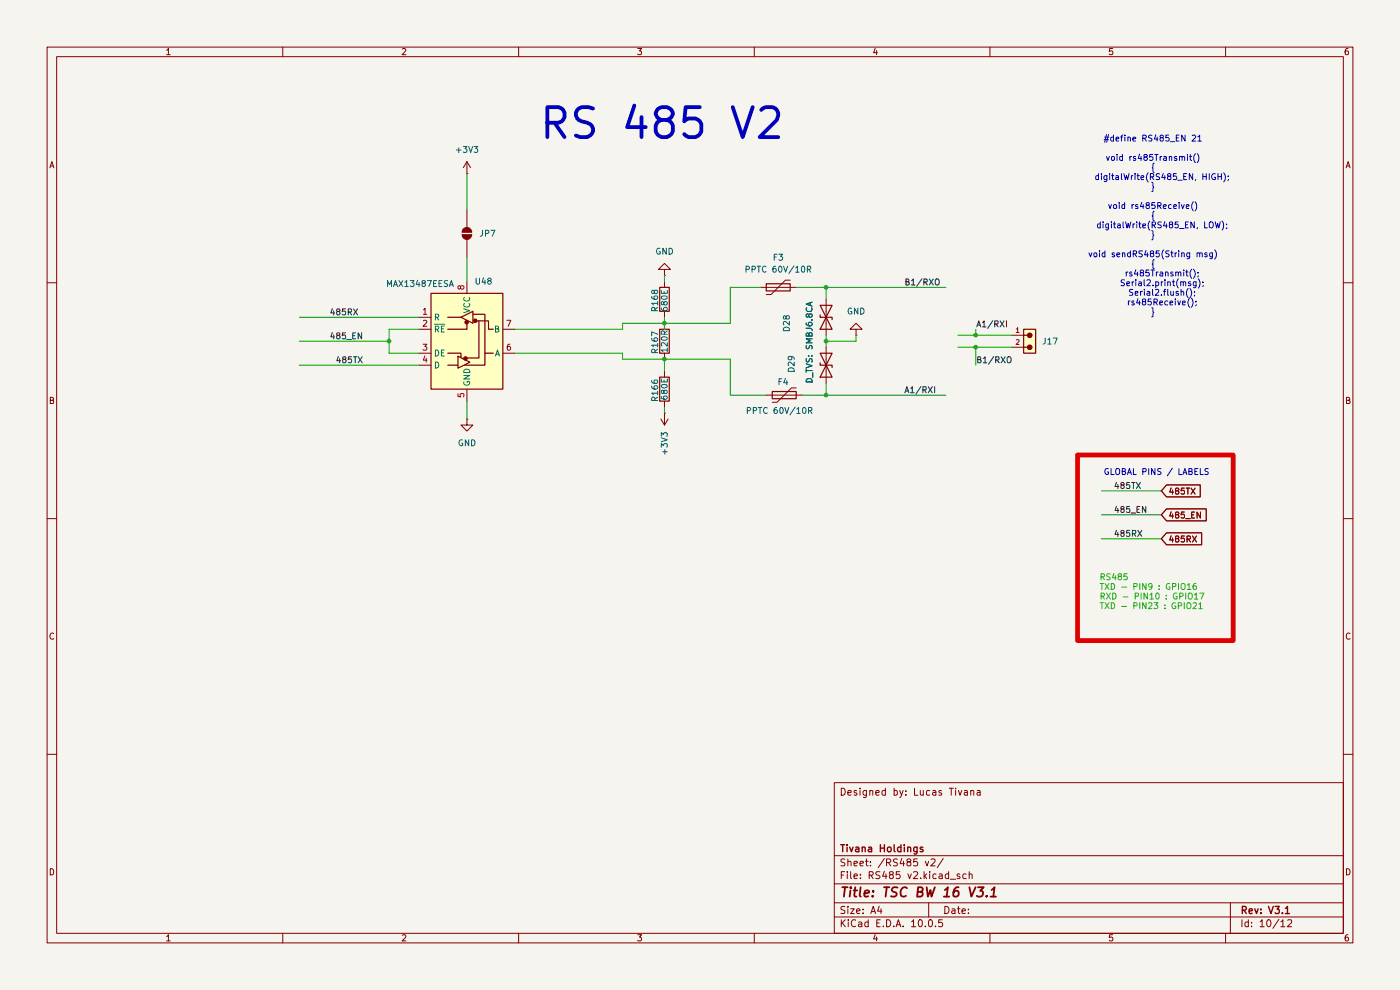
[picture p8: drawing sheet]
(kicad_sch
 (version 20260306)
 (generator "eeschema")
 (generator_version "10.0")
 (paper "A4")
 (title_block
  (title "TSC BW 16 V3.1")
  (rev "V3.1")
  (company "Tivana Holdings")
  (comment 4 "Designed by: Lucas Tivana"))
 (lib_symbols
  (symbol "Device:D_TVS"
   (pin_numbers (hide yes))
   (pin_names
    (offset 1.016) (hide yes)) (exclude_from_sim no) (in_bom yes) (on_board yes)
   (in_pos_files yes)
   (duplicate_pin_numbers_are_jumpers no)
   (property "Reference" "D" (at 0 2.54 0) (show_name no) (do_not_autoplace no) (effects (font (size 1.27 1.27))))
   (property "Value" "D_TVS" (at 0 -2.54 0) (show_name no) (do_not_autoplace no) (effects (font (size 1.27 1.27))))
   (property "Footprint" "" (at 0 0 0) (show_name no) (do_not_autoplace no) (hide yes) (effects (font (size 1.27 1.27))))
   (property "Datasheet" "" (at 0 0 0) (show_name no) (do_not_autoplace no) (hide yes) (effects (font (size 1.27 1.27))))
   (property "Description" "Bidirectional transient-voltage-suppression diode" (at 0 0 0) (show_name no) (do_not_autoplace no) (hide yes) (effects (font (size 1.27 1.27))))
   (symbol "D_TVS_0_1"
    (polyline (pts (xy -2.54 1.27) (xy -2.54 -1.27) (xy 2.54 1.27) (xy 2.54 -1.27) (xy -2.54 1.27)) (stroke (width 0.254) (type default)) (fill (type none)))
    (polyline (pts (xy 0.508 1.27) (xy 0 1.27) (xy 0 -1.27) (xy -0.508 -1.27)) (stroke (width 0.254) (type default)) (fill (type none)))
    (polyline (pts (xy 1.27 0) (xy -1.27 0)) (stroke (width 0) (type default)) (fill (type none))))
   (symbol "D_TVS_1_1"
    (pin passive line (at -3.81 0 0) (length 2.54) (name "A1" (effects (font (size 1.27 1.27)))) (number "1" (effects (font (size 1.27 1.27)))))
    (pin passive line (at 3.81 0 180) (length 2.54) (name "A2" (effects (font (size 1.27 1.27)))) (number "2" (effects (font (size 1.27 1.27))))))
   (embedded_fonts no))
  (symbol "Device:Polyfuse"
   (pin_numbers (hide yes))
   (pin_names
    (offset 0)) (exclude_from_sim no) (in_bom yes) (on_board yes)
   (in_pos_files yes)
   (duplicate_pin_numbers_are_jumpers no)
   (property "Reference" "F" (at -2.54 0 90) (show_name no) (do_not_autoplace no) (effects (font (size 1.27 1.27))))
   (property "Value" "Polyfuse" (at 2.54 0 90) (show_name no) (do_not_autoplace no) (effects (font (size 1.27 1.27))))
   (property "Footprint" "" (at 1.27 -5.08 0) (show_name no) (do_not_autoplace no) (hide yes) (effects (font (size 1.27 1.27)) (justify left)))
   (property "Datasheet" "" (at 0 0 0) (show_name no) (do_not_autoplace no) (hide yes) (effects (font (size 1.27 1.27))))
   (property "Description" "Resettable fuse, polymeric positive temperature coefficient" (at 0 0 0) (show_name no) (do_not_autoplace no) (hide yes) (effects (font (size 1.27 1.27))))
   (symbol "Polyfuse_0_1"
    (polyline (pts (xy -1.524 2.54) (xy -1.524 1.524) (xy 1.524 -1.524) (xy 1.524 -2.54)) (stroke (width 0) (type default)) (fill (type none)))
    (rectangle (start -0.762 2.54) (end 0.762 -2.54) (stroke (width 0.254) (type default)) (fill (type none)))
    (polyline (pts (xy 0 2.54) (xy 0 -2.54)) (stroke (width 0) (type default)) (fill (type none))))
   (symbol "Polyfuse_1_1"
    (pin passive line (at 0 3.81 270) (length 1.27) (name "" (effects (font (size 1.27 1.27)))) (number "1" (effects (font (size 1.27 1.27)))))
    (pin passive line (at 0 -3.81 90) (length 1.27) (name "" (effects (font (size 1.27 1.27)))) (number "2" (effects (font (size 1.27 1.27))))))
   (embedded_fonts no))
  (symbol "Device:R"
   (pin_numbers (hide yes))
   (pin_names
    (offset 0)) (exclude_from_sim no) (in_bom yes) (on_board yes)
   (in_pos_files yes)
   (duplicate_pin_numbers_are_jumpers no)
   (property "Reference" "R" (at 2.032 0 90) (show_name no) (do_not_autoplace no) (effects (font (size 1.27 1.27))))
   (property "Value" "R" (at 0 0 90) (show_name no) (do_not_autoplace no) (effects (font (size 1.27 1.27))))
   (property "Footprint" "" (at -1.778 0 90) (show_name no) (do_not_autoplace no) (hide yes) (effects (font (size 1.27 1.27))))
   (property "Datasheet" "" (at 0 0 0) (show_name no) (do_not_autoplace no) (hide yes) (effects (font (size 1.27 1.27))))
   (property "Description" "Resistor" (at 0 0 0) (show_name no) (do_not_autoplace no) (hide yes) (effects (font (size 1.27 1.27))))
   (symbol "R_0_1"
    (rectangle (start -1.016 -2.54) (end 1.016 2.54) (stroke (width 0.254) (type default)) (fill (type none))))
   (symbol "R_1_1"
    (pin passive line (at 0 3.81 270) (length 1.27) (name "" (effects (font (size 1.27 1.27)))) (number "1" (effects (font (size 1.27 1.27)))))
    (pin passive line (at 0 -3.81 90) (length 1.27) (name "" (effects (font (size 1.27 1.27)))) (number "2" (effects (font (size 1.27 1.27))))))
   (embedded_fonts no))
  (symbol "Interface_UART:SN65HVD11HD" (exclude_from_sim no) (in_bom yes) (on_board yes)
   (in_pos_files yes)
   (duplicate_pin_numbers_are_jumpers no)
   (property "Reference" "U" (at -7.62 12.7 0) (show_name no) (do_not_autoplace no) (effects (font (size 1.27 1.27))))
   (property "Value" "SN65HVD11HD" (at 2.54 12.7 0) (show_name no) (do_not_autoplace no) (effects (font (size 1.27 1.27)) (justify left)))
   (property "Footprint" "Package_SO:SOIC-8_3.9x4.9mm_P1.27mm" (at 0 22.86 0) (show_name no) (do_not_autoplace no) (hide yes) (effects (font (size 1.27 1.27))))
   (property "Datasheet" "http://www.ti.com/lit/ds/symlink/sn65hvd11-ht.pdf" (at 0 25.4 0) (show_name no) (do_not_autoplace no) (hide yes) (effects (font (size 1.27 1.27))))
   (property "Description" "3.3V, RS-485 Transceiver, SOIC-8" (at 0 0 0) (show_name no) (do_not_autoplace no) (hide yes) (effects (font (size 1.27 1.27))))
   (symbol "SN65HVD11HD_0_1"
    (rectangle (start -7.62 10.16) (end 7.62 -10.16) (stroke (width 0.254) (type default)) (fill (type background)))
    (polyline (pts (xy -4.064 5.08) (xy -1.27 5.08)) (stroke (width 0.254) (type default)) (fill (type none)))
    (polyline (pts (xy -4.064 -2.54) (xy -1.27 -2.54) (xy -1.27 -3.175)) (stroke (width 0.254) (type default)) (fill (type none)))
    (polyline (pts (xy -4.064 -5.08) (xy -1.905 -5.08)) (stroke (width 0.254) (type default)) (fill (type none)))
    (polyline (pts (xy -1.905 -3.175) (xy -1.905 -5.715) (xy 0.635 -4.445) (xy -1.905 -3.175)) (stroke (width 0.254) (type default)) (fill (type none)))
    (polyline (pts (xy -1.27 5.08) (xy 1.27 6.35) (xy 1.27 3.81) (xy -1.27 5.08)) (stroke (width 0.254) (type default)) (fill (type none)))
    (polyline (pts (xy -1.27 -3.2004) (xy -1.27 -3.4544)) (stroke (width 0.254) (type default)) (fill (type none)))
    (polyline (pts (xy -0.508 -5.08) (xy 3.81 -5.08) (xy 3.81 -2.54) (xy 5.588 -2.54)) (stroke (width 0.254) (type default)) (fill (type none)))
    (circle (center -0.3048 -3.683) (radius 0.3556) (stroke (width 0.254) (type default)) (fill (type outline)))
    (circle (center -0.0254 4.0386) (radius 0.3556) (stroke (width 0.254) (type default)) (fill (type outline)))
    (polyline (pts (xy 0 3.81) (xy 0 2.54) (xy -4.064 2.54)) (stroke (width 0.254) (type default)) (fill (type none)))
    (polyline (pts (xy 1.27 5.715) (xy 3.81 5.715) (xy 3.81 -2.54)) (stroke (width 0.254) (type default)) (fill (type none)))
    (rectangle (start 1.27 3.175) (end 1.27 3.175) (stroke (width 0) (type default)) (fill (type none)))
    (circle (center 1.778 4.318) (radius 0.3556) (stroke (width 0.254) (type default)) (fill (type outline)))
    (polyline (pts (xy 2.032 4.318) (xy 4.572 4.318) (xy 4.572 2.54) (xy 5.588 2.54)) (stroke (width 0.254) (type default)) (fill (type none)))
    (polyline (pts (xy 2.54 4.318) (xy 2.54 -3.556) (xy -0.254 -3.556)) (stroke (width 0.254) (type default)) (fill (type none))))
   (symbol "SN65HVD11HD_1_1"
    (pin output line (at -10.16 5.08 0) (length 2.54) (name "R" (effects (font (size 1.27 1.27)))) (number "1" (effects (font (size 1.27 1.27)))))
    (pin input line (at -10.16 2.54 0) (length 2.54) (name "~{RE}" (effects (font (size 1.27 1.27)))) (number "2" (effects (font (size 1.27 1.27)))))
    (pin input line (at -10.16 -2.54 0) (length 2.54) (name "DE" (effects (font (size 1.27 1.27)))) (number "3" (effects (font (size 1.27 1.27)))))
    (pin input line (at -10.16 -5.08 0) (length 2.54) (name "D" (effects (font (size 1.27 1.27)))) (number "4" (effects (font (size 1.27 1.27)))))
    (pin power_in line (at 0 -12.7 90) (length 2.54) (name "GND" (effects (font (size 1.27 1.27)))) (number "5" (effects (font (size 1.27 1.27)))))
    (pin bidirectional line (at 10.16 -2.54 180) (length 2.54) (name "A" (effects (font (size 1.27 1.27)))) (number "6" (effects (font (size 1.27 1.27)))))
    (pin bidirectional line (at 10.16 2.54 180) (length 2.54) (name "B" (effects (font (size 1.27 1.27)))) (number "7" (effects (font (size 1.27 1.27)))))
    (pin power_in line (at 0 12.7 270) (length 2.54) (name "VCC" (effects (font (size 1.27 1.27)))) (number "8" (effects (font (size 1.27 1.27))))))
   (embedded_fonts no))
  (symbol "Jumper:SolderJumper_2_Open"
   (pin_numbers (hide yes))
   (pin_names
    (offset 0) (hide yes)) (exclude_from_sim no) (in_bom no) (on_board yes)
   (in_pos_files yes)
   (duplicate_pin_numbers_are_jumpers no)
   (property "Reference" "JP" (at 0 2.032 0) (show_name no) (do_not_autoplace no) (effects (font (size 1.27 1.27))))
   (property "Value" "SolderJumper_2_Open" (at 0 -2.54 0) (show_name no) (do_not_autoplace no) (effects (font (size 1.27 1.27))))
   (property "Footprint" "" (at 0 0 0) (show_name no) (do_not_autoplace no) (hide yes) (effects (font (size 1.27 1.27))))
   (property "Datasheet" "" (at 0 -7.62 0) (show_name no) (do_not_autoplace no) (hide yes) (effects (font (size 1.27 1.27))))
   (property "Description" "Solder Jumper, 2-pole, open" (at 0 -5.08 0) (show_name no) (do_not_autoplace no) (hide yes) (effects (font (size 1.27 1.27))))
   (symbol "SolderJumper_2_Open_0_1"
    (polyline (pts (xy -0.254 1.016) (xy -0.254 -1.016)) (stroke (width 0.1524) (type default)) (fill (type none)))
    (arc (start -0.254 -1.016) (mid -1.2656 0) (end -0.254 1.016) (stroke (width 0.1524) (type default)) (fill (type outline)))
    (arc (start 0.254 1.016) (mid 1.2656 0) (end 0.254 -1.016) (stroke (width 0.1524) (type default)) (fill (type outline)))
    (polyline (pts (xy 0.254 1.016) (xy 0.254 -1.016)) (stroke (width 0.1524) (type default)) (fill (type none))))
   (symbol "SolderJumper_2_Open_1_1"
    (pin passive line (at -5.08 0 0) (length 3.81) (name "A" (effects (font (size 1.27 1.27)))) (number "1" (effects (font (size 1.27 1.27)))))
    (pin passive line (at 5.08 0 180) (length 3.81) (name "B" (effects (font (size 1.27 1.27)))) (number "2" (effects (font (size 1.27 1.27))))))
   (embedded_fonts no))
  (symbol "pluggable_terminal_connector_2:691312510002"
   (pin_names
    (offset 1.016)) (exclude_from_sim no) (in_bom yes) (on_board yes)
   (in_pos_files yes)
   (duplicate_pin_numbers_are_jumpers no)
   (property "Reference" "J" (at -4.99 -1.205 0) (show_name no) (do_not_autoplace no) (effects (font (size 1.27 1.27)) (justify right bottom)))
   (property "Value" "691312510002" (at -4.95 -3.01 0) (show_name no) (do_not_autoplace no) (effects (font (size 1.27 1.27)) (justify right bottom)))
   (property "Footprint" "691312510002:691312510002" (at 0 0 0) (show_name no) (do_not_autoplace no) (hide yes) (effects (font (size 1.27 1.27)) (justify bottom)))
   (property "Datasheet" "" (at 0 0 0) (show_name no) (do_not_autoplace no) (hide yes) (effects (font (size 1.27 1.27))))
   (property "Description" "" (at 0 0 0) (show_name no) (do_not_autoplace no) (hide yes) (effects (font (size 1.27 1.27))))
   (property "MF" "Würth Elektronik" (at 0 0 0) (show_name no) (do_not_autoplace no) (hide yes) (effects (font (size 1.27 1.27)) (justify bottom)))
   (property "Description_1" "312; 5.08mm Pitch Straight Pluggable Term Block, PCB Header, Through Hole, 2 Way | Wurth Electronics 691312510002" (at 0 0 0) (show_name no) (do_not_autoplace no) (hide yes) (effects (font (size 1.27 1.27)) (justify bottom)))
   (property "Package" "None" (at 0 0 0) (show_name no) (do_not_autoplace no) (hide yes) (effects (font (size 1.27 1.27)) (justify bottom)))
   (property "Price" "None" (at 0 0 0) (show_name no) (do_not_autoplace no) (hide yes) (effects (font (size 1.27 1.27)) (justify bottom)))
   (property "SnapEDA_Link" "https://www.snapeda.com/parts/691312510002/W%25C3%25BCrth+Elektronik+Midcom/view-part/?ref=snap" (at 0 0 0) (show_name no) (do_not_autoplace no) (hide yes) (effects (font (size 1.27 1.27)) (justify bottom)))
   (property "MP" "691312510002" (at 0 0 0) (show_name no) (do_not_autoplace no) (hide yes) (effects (font (size 1.27 1.27)) (justify bottom)))
   (property "Availability" "In Stock" (at 0 0 0) (show_name no) (do_not_autoplace no) (hide yes) (effects (font (size 1.27 1.27)) (justify bottom)))
   (property "Check_prices" "https://www.snapeda.com/parts/691312510002/W%25C3%25BCrth+Elektronik+Midcom/view-part/?ref=eda" (at 0 0 0) (show_name no) (do_not_autoplace no) (hide yes) (effects (font (size 1.27 1.27)) (justify bottom)))
   (symbol "691312510002_0_0"
    (rectangle (start -3.81 -2.54) (end 1.27 0) (stroke (width 0.254) (type default)) (fill (type background)))
    (circle (center -2.54 -1.27) (radius 0.254) (stroke (width 0.635) (type default)) (fill (type none)))
    (polyline (pts (xy -2.54 -1.27) (xy -2.54 -2.54)) (stroke (width 0.254) (type default)) (fill (type none)))
    (polyline (pts (xy 0 -1.27) (xy 0 -2.54)) (stroke (width 0.254) (type default)) (fill (type none)))
    (circle (center 0 -1.27) (radius 0.254) (stroke (width 0.635) (type default)) (fill (type none)))
    (pin passive line (at -2.54 -5.08 90) (length 2.54) (name "" (effects (font (size 1.016 1.016)))) (number "1" (effects (font (size 1.016 1.016)))))
    (pin passive line (at 0 -5.08 90) (length 2.54) (name "" (effects (font (size 1.016 1.016)))) (number "2" (effects (font (size 1.016 1.016))))))
   (embedded_fonts no))
  (symbol "power:+3V3"
   (power global)
   (pin_numbers (hide yes))
   (pin_names
    (offset 0) (hide yes)) (exclude_from_sim no) (in_bom yes) (on_board yes)
   (in_pos_files yes)
   (duplicate_pin_numbers_are_jumpers no)
   (property "Reference" "#PWR" (at 0 -3.81 0) (show_name no) (do_not_autoplace no) (hide yes) (effects (font (size 1.27 1.27))))
   (property "Value" "+3V3" (at 0 3.556 0) (show_name no) (do_not_autoplace no) (effects (font (size 1.27 1.27))))
   (property "Footprint" "" (at 0 0 0) (show_name no) (do_not_autoplace no) (hide yes) (effects (font (size 1.27 1.27))))
   (property "Datasheet" "" (at 0 0 0) (show_name no) (do_not_autoplace no) (hide yes) (effects (font (size 1.27 1.27))))
   (property "Description" "Power symbol creates a global label with name \"+3V3\"" (at 0 0 0) (show_name no) (do_not_autoplace no) (hide yes) (effects (font (size 1.27 1.27))))
   (symbol "+3V3_0_1"
    (polyline (pts (xy -0.762 1.27) (xy 0 2.54)) (stroke (width 0) (type default)) (fill (type none)))
    (polyline (pts (xy 0 2.54) (xy 0.762 1.27)) (stroke (width 0) (type default)) (fill (type none)))
    (polyline (pts (xy 0 0) (xy 0 2.54)) (stroke (width 0) (type default)) (fill (type none))))
   (symbol "+3V3_1_1"
    (pin power_in line (at 0 0 90) (length 0) (name "" (effects (font (size 1.27 1.27)))) (number "1" (effects (font (size 1.27 1.27))))))
   (embedded_fonts no))
  (symbol "power:GND"
   (power global)
   (pin_numbers (hide yes))
   (pin_names
    (offset 0) (hide yes)) (exclude_from_sim no) (in_bom yes) (on_board yes)
   (in_pos_files yes)
   (duplicate_pin_numbers_are_jumpers no)
   (property "Reference" "#PWR" (at 0 -6.35 0) (show_name no) (do_not_autoplace no) (hide yes) (effects (font (size 1.27 1.27))))
   (property "Value" "GND" (at 0 -3.81 0) (show_name no) (do_not_autoplace no) (effects (font (size 1.27 1.27))))
   (property "Footprint" "" (at 0 0 0) (show_name no) (do_not_autoplace no) (hide yes) (effects (font (size 1.27 1.27))))
   (property "Datasheet" "" (at 0 0 0) (show_name no) (do_not_autoplace no) (hide yes) (effects (font (size 1.27 1.27))))
   (property "Description" "Power symbol creates a global label with name \"GND\" , ground" (at 0 0 0) (show_name no) (do_not_autoplace no) (hide yes) (effects (font (size 1.27 1.27))))
   (symbol "GND_0_1"
    (polyline (pts (xy 0 0) (xy 0 -1.27) (xy 1.27 -1.27) (xy 0 -2.54) (xy -1.27 -1.27) (xy 0 -1.27)) (stroke (width 0) (type default)) (fill (type none))))
   (symbol "GND_1_1"
    (pin power_in line (at 0 0 270) (length 0) (name "" (effects (font (size 1.27 1.27)))) (number "1" (effects (font (size 1.27 1.27))))))
   (embedded_fonts no)))
 (rectangle
  (start 228.6 96.52)
  (end 261.62 135.89)
  (stroke (width 1) (type solid) (color 225 0 0 1))
  (fill (type none)))
 (text "RS 485 V2"
  (exclude_from_sim no)
  (at 140.462 26.416 0)
  (effects (font (size 6.35 6.35) (thickness 0.7938))))
 (text "GLOBAL PINS / LABELS"
  (exclude_from_sim no)
  (at 245.364 100.33 0)
  (effects (font (size 1.27 1.27))))
 (text "#define RS485_EN 21\n\nvoid rs485Transmit()\n{\n    digitalWrite(RS485_EN, HIGH);\n}\n\nvoid rs485Receive()\n{\n    digitalWrite(RS485_EN, LOW);\n}\n\nvoid sendRS485(String msg)\n{\n    rs485Transmit();\n    Serial2.print(msg);\n    Serial2.flush();\n    rs485Receive();\n}"
  (exclude_from_sim no)
  (at 244.602 48.006 0)
  (effects (font (size 1.27 1.27))))
 (text "RS485\nTXD - PIN9 : GPIO16\nRXD - PIN10 : GPIO17\nTXD - PIN23 : GPIO21"
  (exclude_from_sim no)
  (at 233.172 125.73 0)
  (effects (font (size 1.27 1.27) (color 33 191 7 1)) (justify left)))
 (junction
  (at 140.97 68.58)
  (diameter 0)
  (color 0 0 0 0))
 (junction
  (at 207.01 71.12)
  (diameter 0)
  (color 0 0 0 0))
 (junction
  (at 207.01 73.66)
  (diameter 0)
  (color 0 0 0 0))
 (junction
  (at 175.26 60.96)
  (diameter 0)
  (color 0 0 0 0))
 (junction
  (at 140.97 76.2)
  (diameter 0)
  (color 0 0 0 0))
 (junction
  (at 82.55 72.39)
  (diameter 0)
  (color 0 0 0 0))
 (junction
  (at 175.26 83.82)
  (diameter 0)
  (color 0 0 0 0))
 (junction
  (at 175.26 72.39)
  (diameter 0)
  (color 0 0 0 0))
 (wire
  (pts (xy 175.26 60.96) (xy 200.66 60.96))
  (stroke (width 0) (type default)))
 (wire
  (pts (xy 154.94 60.96) (xy 154.94 68.58))
  (stroke (width 0) (type default)))
 (wire
  (pts (xy 203.2 73.66) (xy 207.01 73.66))
  (stroke (width 0) (type default)))
 (wire
  (pts (xy 132.08 76.2) (xy 140.97 76.2))
  (stroke (width 0) (type default)))
 (wire
  (pts (xy 109.22 74.93) (xy 132.08 74.93))
  (stroke (width 0) (type default)))
 (wire
  (pts (xy 203.2 71.12) (xy 207.01 71.12))
  (stroke (width 0) (type default)))
 (wire
  (pts (xy 154.94 76.2) (xy 140.97 76.2))
  (stroke (width 0) (type default)))
 (wire
  (pts (xy 63.5 72.39) (xy 82.55 72.39))
  (stroke (width 0) (type default)))
 (wire
  (pts (xy 132.08 68.58) (xy 140.97 68.58))
  (stroke (width 0) (type default)))
 (wire
  (pts (xy 207.01 73.66) (xy 207.01 77.47))
  (stroke (width 0) (type default)))
 (wire
  (pts (xy 175.26 60.96) (xy 175.26 63.5))
  (stroke (width 0) (type default)))
 (wire
  (pts (xy 233.68 114.3) (xy 246.38 114.3))
  (stroke (width 0) (type default)))
 (wire
  (pts (xy 207.01 69.85) (xy 207.01 71.12))
  (stroke (width 0) (type default)))
 (wire
  (pts (xy 132.08 74.93) (xy 132.08 76.2))
  (stroke (width 0) (type default)))
 (wire
  (pts (xy 207.01 71.12) (xy 214.63 71.12))
  (stroke (width 0) (type default)))
 (wire
  (pts (xy 82.55 72.39) (xy 82.55 74.93))
  (stroke (width 0) (type default)))
 (wire
  (pts (xy 175.26 81.28) (xy 175.26 83.82))
  (stroke (width 0) (type default)))
 (wire
  (pts (xy 175.26 72.39) (xy 181.61 72.39))
  (stroke (width 0) (type default)))
 (wire
  (pts (xy 207.01 73.66) (xy 214.63 73.66))
  (stroke (width 0) (type default)))
 (wire
  (pts (xy 109.22 69.85) (xy 132.08 69.85))
  (stroke (width 0) (type default)))
 (wire
  (pts (xy 88.9 69.85) (xy 82.55 69.85))
  (stroke (width 0) (type default)))
 (wire
  (pts (xy 162.56 83.82) (xy 154.94 83.82))
  (stroke (width 0) (type default)))
 (wire
  (pts (xy 170.18 83.82) (xy 175.26 83.82))
  (stroke (width 0) (type default)))
 (wire
  (pts (xy 140.97 68.58) (xy 154.94 68.58))
  (stroke (width 0) (type default)))
 (wire
  (pts (xy 99.06 54.61) (xy 99.06 59.69))
  (stroke (width 0) (type default)))
 (wire
  (pts (xy 63.5 77.47) (xy 88.9 77.47))
  (stroke (width 0) (type default)))
 (wire
  (pts (xy 82.55 74.93) (xy 88.9 74.93))
  (stroke (width 0) (type default)))
 (wire
  (pts (xy 233.68 104.14) (xy 246.38 104.14))
  (stroke (width 0) (type default)))
 (wire
  (pts (xy 140.97 87.63) (xy 140.97 86.36))
  (stroke (width 0) (type default)))
 (wire
  (pts (xy 99.06 85.09) (xy 99.06 88.9))
  (stroke (width 0) (type default)))
 (wire
  (pts (xy 181.61 72.39) (xy 181.61 71.12))
  (stroke (width 0) (type default)))
 (wire
  (pts (xy 99.06 36.83) (xy 99.06 44.45))
  (stroke (width 0) (type default)))
 (wire
  (pts (xy 140.97 67.31) (xy 140.97 68.58))
  (stroke (width 0) (type default)))
 (wire
  (pts (xy 82.55 69.85) (xy 82.55 72.39))
  (stroke (width 0) (type default)))
 (wire
  (pts (xy 175.26 83.82) (xy 200.66 83.82))
  (stroke (width 0) (type default)))
 (wire
  (pts (xy 175.26 71.12) (xy 175.26 72.39))
  (stroke (width 0) (type default)))
 (wire
  (pts (xy 168.91 60.96) (xy 175.26 60.96))
  (stroke (width 0) (type default)))
 (wire
  (pts (xy 175.26 72.39) (xy 175.26 73.66))
  (stroke (width 0) (type default)))
 (wire
  (pts (xy 161.29 60.96) (xy 154.94 60.96))
  (stroke (width 0) (type default)))
 (wire
  (pts (xy 233.68 109.22) (xy 246.38 109.22))
  (stroke (width 0) (type default)))
 (wire
  (pts (xy 140.97 58.42) (xy 140.97 59.69))
  (stroke (width 0) (type default)))
 (wire
  (pts (xy 140.97 68.58) (xy 140.97 69.85))
  (stroke (width 0) (type default)))
 (wire
  (pts (xy 63.5 67.31) (xy 88.9 67.31))
  (stroke (width 0) (type default)))
 (wire
  (pts (xy 132.08 69.85) (xy 132.08 68.58))
  (stroke (width 0) (type default)))
 (wire
  (pts (xy 140.97 76.2) (xy 140.97 78.74))
  (stroke (width 0) (type default)))
 (wire
  (pts (xy 154.94 83.82) (xy 154.94 76.2))
  (stroke (width 0) (type default)))
 (label "485_EN"
  (at 236.22 109.22 0)
  (effects (font (size 1.27 1.27)) (justify left bottom)))
 (label "485RX"
  (at 236.22 114.3 0)
  (effects (font (size 1.27 1.27)) (justify left bottom)))
 (label "485RX"
  (at 69.85 67.31 0)
  (effects (font (size 1.27 1.27)) (justify left bottom)))
 (label "A1{slash}RXI"
  (at 191.77 83.82 0)
  (effects (font (size 1.27 1.27)) (justify left bottom)))
 (label "B1{slash}RXO"
  (at 191.77 60.96 0)
  (effects (font (size 1.27 1.27)) (justify left bottom)))
 (label "485_EN"
  (at 69.85 72.39 0)
  (effects (font (size 1.27 1.27)) (justify left bottom)))
 (label "B1{slash}RXO"
  (at 207.01 77.47 0)
  (effects (font (size 1.27 1.27)) (justify left bottom)))
 (label "485TX"
  (at 236.22 104.14 0)
  (effects (font (size 1.27 1.27)) (justify left bottom)))
 (label "A1{slash}RXI"
  (at 207.01 69.85 0)
  (effects (font (size 1.27 1.27)) (justify left bottom)))
 (label "485TX"
  (at 71.12 77.47 0)
  (effects (font (size 1.27 1.27)) (justify left bottom)))
 (global_label "485_EN"
  (shape input)
  (at 246.38 109.22 0)
  (fields_autoplaced yes)
  (effects (font (size 1.27 1.27)) (justify left))
  (property "Intersheetrefs" "${INTERSHEET_REFS}" (at 256.4408 109.22 0) (hide yes) (show_name no) (do_not_autoplace no) (effects (font (size 1.27 1.27)) (justify left))))
 (global_label "485TX"
  (shape input)
  (at 246.38 104.14 0)
  (fields_autoplaced yes)
  (effects (font (size 1.27 1.27)) (justify left))
  (property "Intersheetrefs" "${INTERSHEET_REFS}" (at 255.1708 104.14 0) (hide yes) (show_name no) (do_not_autoplace no) (effects (font (size 1.27 1.27)) (justify left))))
 (global_label "485RX"
  (shape input)
  (at 246.38 114.3 0)
  (fields_autoplaced yes)
  (effects (font (size 1.27 1.27)) (justify left))
  (property "Intersheetrefs" "${INTERSHEET_REFS}" (at 255.4732 114.3 0) (hide yes) (show_name no) (do_not_autoplace no) (effects (font (size 1.27 1.27)) (justify left))))
 (symbol
  (lib_id "power:+3V3")
  (at 99.06 36.83 0)
  (unit 1)
  (body_style 1)
  (exclude_from_sim no)
  (in_bom yes)
  (on_board yes)
  (in_pos_files yes)
  (dnp no)
  (fields_autoplaced yes)
  (property "Reference" "#PWR0233" (at 99.06 40.64 0) (hide yes) (show_name no) (do_not_autoplace no) (effects (font (size 1.27 1.27))))
  (property "Value" "+3V3" (at 99.06 31.75 0) (show_name no) (do_not_autoplace no) (effects (font (size 1.27 1.27))))
  (property "Footprint" "" (at 99.06 36.83 0) (hide yes) (show_name no) (do_not_autoplace no) (effects (font (size 1.27 1.27))))
  (property "Datasheet" "" (at 99.06 36.83 0) (hide yes) (show_name no) (do_not_autoplace no) (effects (font (size 1.27 1.27))))
  (property "Description" "Power symbol creates a global label with name \"+3V3\"" (at 99.06 36.83 0) (hide yes) (show_name no) (do_not_autoplace no) (effects (font (size 1.27 1.27))))
  (pin "1"))
 (symbol
  (lib_id "Interface_UART:SN65HVD11HD")
  (at 99.06 72.39 0)
  (unit 1)
  (body_style 1)
  (exclude_from_sim no)
  (in_bom yes)
  (on_board yes)
  (in_pos_files yes)
  (dnp no)
  (property "Reference" "U48" (at 100.584 59.69 0) (show_name no) (do_not_autoplace no) (effects (font (size 1.27 1.27)) (justify left)))
  (property "Value" "MAX13487EESA" (at 81.788 60.198 0) (show_name no) (do_not_autoplace no) (effects (font (size 1.27 1.27)) (justify left)))
  (property "Footprint" "Package_SO:SOIC-8_3.9x4.9mm_P1.27mm" (at 99.06 49.53 0) (hide yes) (show_name no) (do_not_autoplace no) (effects (font (size 1.27 1.27))))
  (property "Datasheet" "http://www.ti.com/lit/ds/symlink/sn65hvd11-ht.pdf" (at 99.06 46.99 0) (hide yes) (show_name no) (do_not_autoplace no) (effects (font (size 1.27 1.27))))
  (property "Description" "3.3V, RS-485 Transceiver, SOIC-8" (at 99.06 72.39 0) (hide yes) (show_name no) (do_not_autoplace no) (effects (font (size 1.27 1.27))))
  (pin "1")
  (pin "2")
  (pin "8")
  (pin "4")
  (pin "3")
  (pin "6")
  (pin "7")
  (pin "5"))
 (symbol
  (lib_id "Device:D_TVS")
  (at 175.26 77.47 90)
  (unit 1)
  (body_style 1)
  (exclude_from_sim no)
  (in_bom yes)
  (on_board yes)
  (in_pos_files yes)
  (dnp no)
  (property "Reference" "D29" (at 167.894 77.216 0) (show_name no) (do_not_autoplace no) (effects (font (size 1.27 1.27))))
  (property "Value" "D_TVS: SMBJ6.8CA" (at 171.704 72.644 0) (show_name no) (do_not_autoplace no) (effects (font (size 1.27 1.27))))
  (property "Footprint" "Diode_SMD:D_SMB" (at 175.26 77.47 0) (hide yes) (show_name no) (do_not_autoplace no) (effects (font (size 1.27 1.27))))
  (property "Datasheet" "" (at 175.26 77.47 0) (hide yes) (show_name no) (do_not_autoplace no) (effects (font (size 1.27 1.27))))
  (property "Description" "Bidirectional transient-voltage-suppression diode" (at 175.26 77.47 0) (hide yes) (show_name no) (do_not_autoplace no) (effects (font (size 1.27 1.27))))
  (pin "2")
  (pin "1"))
 (symbol
  (lib_id "Device:Polyfuse")
  (at 166.37 83.82 90)
  (unit 1)
  (body_style 1)
  (exclude_from_sim no)
  (in_bom yes)
  (on_board yes)
  (in_pos_files yes)
  (dnp no)
  (property "Reference" "F4" (at 166.116 81.026 90) (show_name no) (do_not_autoplace no) (effects (font (size 1.27 1.27))))
  (property "Value" "PPTC 60V/10R" (at 165.354 87.122 90) (show_name no) (do_not_autoplace no) (effects (font (size 1.27 1.27))))
  (property "Footprint" "Fuse:Fuse_1206_3216Metric" (at 171.45 82.55 0) (hide yes) (show_name no) (do_not_autoplace no) (effects (font (size 1.27 1.27)) (justify left)))
  (property "Datasheet" "" (at 166.37 83.82 0) (hide yes) (show_name no) (do_not_autoplace no) (effects (font (size 1.27 1.27))))
  (property "Description" "Resettable fuse, polymeric positive temperature coefficient" (at 166.37 83.82 0) (hide yes) (show_name no) (do_not_autoplace no) (effects (font (size 1.27 1.27))))
  (pin "1")
  (pin "2"))
 (symbol
  (lib_id "power:GND")
  (at 181.61 71.12 180)
  (unit 1)
  (body_style 1)
  (exclude_from_sim no)
  (in_bom yes)
  (on_board yes)
  (in_pos_files yes)
  (dnp no)
  (fields_autoplaced yes)
  (property "Reference" "#PWR0237" (at 181.61 64.77 0) (hide yes) (show_name no) (do_not_autoplace no) (effects (font (size 1.27 1.27))))
  (property "Value" "GND" (at 181.61 66.04 0) (show_name no) (do_not_autoplace no) (effects (font (size 1.27 1.27))))
  (property "Footprint" "" (at 181.61 71.12 0) (hide yes) (show_name no) (do_not_autoplace no) (effects (font (size 1.27 1.27))))
  (property "Datasheet" "" (at 181.61 71.12 0) (hide yes) (show_name no) (do_not_autoplace no) (effects (font (size 1.27 1.27))))
  (property "Description" "Power symbol creates a global label with name \"GND\" , ground" (at 181.61 71.12 0) (hide yes) (show_name no) (do_not_autoplace no) (effects (font (size 1.27 1.27))))
  (pin "1"))
 (symbol
  (lib_id "Device:D_TVS")
  (at 175.26 67.31 90)
  (unit 1)
  (body_style 1)
  (exclude_from_sim no)
  (in_bom yes)
  (on_board yes)
  (in_pos_files yes)
  (dnp no)
  (property "Reference" "D28" (at 166.878 68.58 0) (show_name no) (do_not_autoplace no) (effects (font (size 1.27 1.27))))
  (property "Value" "D_TVS: SMBJ6.8CA" (at 171.704 72.644 0) (show_name no) (do_not_autoplace no) (effects (font (size 1.27 1.27))))
  (property "Footprint" "Diode_SMD:D_SMB" (at 175.26 67.31 0) (hide yes) (show_name no) (do_not_autoplace no) (effects (font (size 1.27 1.27))))
  (property "Datasheet" "" (at 175.26 67.31 0) (hide yes) (show_name no) (do_not_autoplace no) (effects (font (size 1.27 1.27))))
  (property "Description" "Bidirectional transient-voltage-suppression diode" (at 175.26 67.31 0) (hide yes) (show_name no) (do_not_autoplace no) (effects (font (size 1.27 1.27))))
  (pin "2")
  (pin "1"))
 (symbol
  (lib_id "pluggable_terminal_connector_2:691312510002")
  (at 219.71 73.66 270)
  (unit 1)
  (body_style 1)
  (exclude_from_sim no)
  (in_bom yes)
  (on_board yes)
  (in_pos_files yes)
  (dnp no)
  (fields_autoplaced yes)
  (property "Reference" "J17" (at 220.98 72.3899 90) (show_name no) (do_not_autoplace no) (effects (font (size 1.27 1.27)) (justify left)))
  (property "Value" "691312510002" (at 218.44 77.47 90) (hide yes) (show_name no) (do_not_autoplace no) (effects (font (size 1.27 1.27))))
  (property "Footprint" "Connector_Phoenix_MSTB:PhoenixContact_MSTBA_2,5_2-G-5,08_1x02_P5.08mm_Horizontal" (at 219.71 73.66 0) (hide yes) (show_name no) (do_not_autoplace no) (effects (font (size 1.27 1.27)) (justify bottom)))
  (property "Datasheet" "" (at 219.71 73.66 0) (hide yes) (show_name no) (do_not_autoplace no) (effects (font (size 1.27 1.27))))
  (property "Description" "" (at 219.71 73.66 0) (hide yes) (show_name no) (do_not_autoplace no) (effects (font (size 1.27 1.27))))
  (property "MF" "Würth Elektronik" (at 219.71 73.66 0) (hide yes) (show_name no) (do_not_autoplace no) (effects (font (size 1.27 1.27)) (justify bottom)))
  (property "Description_1" "312; 5.08mm Pitch Straight Pluggable Term Block, PCB Header, Through Hole, 2 Way | Wurth Electronics 691312510002" (at 219.71 73.66 0) (hide yes) (show_name no) (do_not_autoplace no) (effects (font (size 1.27 1.27)) (justify bottom)))
  (property "Package" "None" (at 219.71 73.66 0) (hide yes) (show_name no) (do_not_autoplace no) (effects (font (size 1.27 1.27)) (justify bottom)))
  (property "Price" "None" (at 219.71 73.66 0) (hide yes) (show_name no) (do_not_autoplace no) (effects (font (size 1.27 1.27)) (justify bottom)))
  (property "SnapEDA_Link" "https://www.snapeda.com/parts/691312510002/W%25C3%25BCrth+Elektronik+Midcom/view-part/?ref=snap" (at 219.71 73.66 0) (hide yes) (show_name no) (do_not_autoplace no) (effects (font (size 1.27 1.27)) (justify bottom)))
  (property "MP" "691312510002" (at 219.71 73.66 0) (hide yes) (show_name no) (do_not_autoplace no) (effects (font (size 1.27 1.27)) (justify bottom)))
  (property "Availability" "In Stock" (at 219.71 73.66 0) (hide yes) (show_name no) (do_not_autoplace no) (effects (font (size 1.27 1.27)) (justify bottom)))
  (property "Check_prices" "https://www.snapeda.com/parts/691312510002/W%25C3%25BCrth+Elektronik+Midcom/view-part/?ref=eda" (at 219.71 73.66 0) (hide yes) (show_name no) (do_not_autoplace no) (effects (font (size 1.27 1.27)) (justify bottom)))
  (pin "2")
  (pin "1"))
 (symbol
  (lib_id "power:+3V3")
  (at 140.97 87.63 180)
  (unit 1)
  (body_style 1)
  (exclude_from_sim no)
  (in_bom yes)
  (on_board yes)
  (in_pos_files yes)
  (dnp no)
  (fields_autoplaced yes)
  (property "Reference" "#PWR0239" (at 140.97 83.82 0) (hide yes) (show_name no) (do_not_autoplace no) (effects (font (size 1.27 1.27))))
  (property "Value" "+3V3" (at 140.9699 91.44 90) (show_name no) (do_not_autoplace no) (effects (font (size 1.27 1.27)) (justify left)))
  (property "Footprint" "" (at 140.97 87.63 0) (hide yes) (show_name no) (do_not_autoplace no) (effects (font (size 1.27 1.27))))
  (property "Datasheet" "" (at 140.97 87.63 0) (hide yes) (show_name no) (do_not_autoplace no) (effects (font (size 1.27 1.27))))
  (property "Description" "Power symbol creates a global label with name \"+3V3\"" (at 140.97 87.63 0) (hide yes) (show_name no) (do_not_autoplace no) (effects (font (size 1.27 1.27))))
  (pin "1"))
 (symbol
  (lib_id "Device:R")
  (at 140.97 82.55 180)
  (unit 1)
  (body_style 1)
  (exclude_from_sim no)
  (in_bom yes)
  (on_board yes)
  (in_pos_files yes)
  (dnp no)
  (property "Reference" "R166" (at 138.938 82.804 90) (show_name no) (do_not_autoplace no) (effects (font (size 1.27 1.27))))
  (property "Value" "680E" (at 140.97 82.55 90) (show_name no) (do_not_autoplace no) (effects (font (size 1.27 1.27))))
  (property "Footprint" "Resistor_SMD:R_1206_3216Metric_Pad1.30x1.75mm_HandSolder" (at 142.748 82.55 90) (hide yes) (show_name no) (do_not_autoplace no) (effects (font (size 1.27 1.27))))
  (property "Datasheet" "" (at 140.97 82.55 0) (hide yes) (show_name no) (do_not_autoplace no) (effects (font (size 1.27 1.27))))
  (property "Description" "Resistor" (at 140.97 82.55 0) (hide yes) (show_name no) (do_not_autoplace no) (effects (font (size 1.27 1.27))))
  (pin "1")
  (pin "2"))
 (symbol
  (lib_id "power:GND")
  (at 99.06 88.9 0)
  (unit 1)
  (body_style 1)
  (exclude_from_sim no)
  (in_bom yes)
  (on_board yes)
  (in_pos_files yes)
  (dnp no)
  (fields_autoplaced yes)
  (property "Reference" "#PWR0234" (at 99.06 95.25 0) (hide yes) (show_name no) (do_not_autoplace no) (effects (font (size 1.27 1.27))))
  (property "Value" "GND" (at 99.06 93.98 0) (show_name no) (do_not_autoplace no) (effects (font (size 1.27 1.27))))
  (property "Footprint" "" (at 99.06 88.9 0) (hide yes) (show_name no) (do_not_autoplace no) (effects (font (size 1.27 1.27))))
  (property "Datasheet" "" (at 99.06 88.9 0) (hide yes) (show_name no) (do_not_autoplace no) (effects (font (size 1.27 1.27))))
  (property "Description" "Power symbol creates a global label with name \"GND\" , ground" (at 99.06 88.9 0) (hide yes) (show_name no) (do_not_autoplace no) (effects (font (size 1.27 1.27))))
  (pin "1"))
 (symbol
  (lib_id "Device:Polyfuse")
  (at 165.1 60.96 90)
  (unit 1)
  (body_style 1)
  (exclude_from_sim no)
  (in_bom yes)
  (on_board yes)
  (in_pos_files yes)
  (dnp no)
  (fields_autoplaced yes)
  (property "Reference" "F3" (at 165.1 54.61 90) (show_name no) (do_not_autoplace no) (effects (font (size 1.27 1.27))))
  (property "Value" "PPTC 60V/10R" (at 165.1 57.15 90) (show_name no) (do_not_autoplace no) (effects (font (size 1.27 1.27))))
  (property "Footprint" "Fuse:Fuse_1206_3216Metric" (at 170.18 59.69 0) (hide yes) (show_name no) (do_not_autoplace no) (effects (font (size 1.27 1.27)) (justify left)))
  (property "Datasheet" "" (at 165.1 60.96 0) (hide yes) (show_name no) (do_not_autoplace no) (effects (font (size 1.27 1.27))))
  (property "Description" "Resettable fuse, polymeric positive temperature coefficient" (at 165.1 60.96 0) (hide yes) (show_name no) (do_not_autoplace no) (effects (font (size 1.27 1.27))))
  (pin "1")
  (pin "2"))
 (symbol
  (lib_id "Device:R")
  (at 140.97 63.5 180)
  (unit 1)
  (body_style 1)
  (exclude_from_sim no)
  (in_bom yes)
  (on_board yes)
  (in_pos_files yes)
  (dnp no)
  (property "Reference" "R168" (at 138.938 63.754 90) (show_name no) (do_not_autoplace no) (effects (font (size 1.27 1.27))))
  (property "Value" "680E" (at 140.97 63.754 90) (show_name no) (do_not_autoplace no) (effects (font (size 1.27 1.27))))
  (property "Footprint" "Resistor_SMD:R_1206_3216Metric_Pad1.30x1.75mm_HandSolder" (at 142.748 63.5 90) (hide yes) (show_name no) (do_not_autoplace no) (effects (font (size 1.27 1.27))))
  (property "Datasheet" "" (at 140.97 63.5 0) (hide yes) (show_name no) (do_not_autoplace no) (effects (font (size 1.27 1.27))))
  (property "Description" "Resistor" (at 140.97 63.5 0) (hide yes) (show_name no) (do_not_autoplace no) (effects (font (size 1.27 1.27))))
  (pin "1")
  (pin "2"))
 (symbol
  (lib_id "Device:R")
  (at 140.97 72.39 180)
  (unit 1)
  (body_style 1)
  (exclude_from_sim no)
  (in_bom yes)
  (on_board yes)
  (in_pos_files yes)
  (dnp no)
  (property "Reference" "R167" (at 138.938 72.644 90) (show_name no) (do_not_autoplace no) (effects (font (size 1.27 1.27))))
  (property "Value" "120R" (at 140.97 72.39 90) (show_name no) (do_not_autoplace no) (effects (font (size 1.27 1.27))))
  (property "Footprint" "Resistor_SMD:R_1206_3216Metric_Pad1.30x1.75mm_HandSolder" (at 142.748 72.39 90) (hide yes) (show_name no) (do_not_autoplace no) (effects (font (size 1.27 1.27))))
  (property "Datasheet" "" (at 140.97 72.39 0) (hide yes) (show_name no) (do_not_autoplace no) (effects (font (size 1.27 1.27))))
  (property "Description" "Resistor" (at 140.97 72.39 0) (hide yes) (show_name no) (do_not_autoplace no) (effects (font (size 1.27 1.27))))
  (pin "1")
  (pin "2"))
 (symbol
  (lib_id "power:GND")
  (at 140.97 58.42 180)
  (unit 1)
  (body_style 1)
  (exclude_from_sim no)
  (in_bom yes)
  (on_board yes)
  (in_pos_files yes)
  (dnp no)
  (fields_autoplaced yes)
  (property "Reference" "#PWR0238" (at 140.97 52.07 0) (hide yes) (show_name no) (do_not_autoplace no) (effects (font (size 1.27 1.27))))
  (property "Value" "GND" (at 140.97 53.34 0) (show_name no) (do_not_autoplace no) (effects (font (size 1.27 1.27))))
  (property "Footprint" "" (at 140.97 58.42 0) (hide yes) (show_name no) (do_not_autoplace no) (effects (font (size 1.27 1.27))))
  (property "Datasheet" "" (at 140.97 58.42 0) (hide yes) (show_name no) (do_not_autoplace no) (effects (font (size 1.27 1.27))))
  (property "Description" "Power symbol creates a global label with name \"GND\" , ground" (at 140.97 58.42 0) (hide yes) (show_name no) (do_not_autoplace no) (effects (font (size 1.27 1.27))))
  (pin "1"))
 (symbol
  (lib_id "Jumper:SolderJumper_2_Open")
  (at 99.06 49.53 270)
  (unit 1)
  (body_style 1)
  (exclude_from_sim no)
  (in_bom no)
  (on_board yes)
  (in_pos_files yes)
  (dnp no)
  (fields_autoplaced yes)
  (property "Reference" "JP7" (at 101.6 49.5299 90) (show_name no) (do_not_autoplace no) (effects (font (size 1.27 1.27)) (justify left)))
  (property "Value" "SolderJumper_2_Open" (at 102.87 49.53 0) (hide yes) (show_name no) (do_not_autoplace no) (effects (font (size 1.27 1.27))))
  (property "Footprint" "Jumper:SolderJumper-2_P1.3mm_Open_RoundedPad1.0x1.5mm" (at 99.06 49.53 0) (hide yes) (show_name no) (do_not_autoplace no) (effects (font (size 1.27 1.27))))
  (property "Datasheet" "" (at 91.44 49.53 0) (hide yes) (show_name no) (do_not_autoplace no) (effects (font (size 1.27 1.27))))
  (property "Description" "Solder Jumper, 2-pole, open" (at 93.98 49.53 0) (hide yes) (show_name no) (do_not_autoplace no) (effects (font (size 1.27 1.27))))
  (pin "2")
  (pin "1")))
